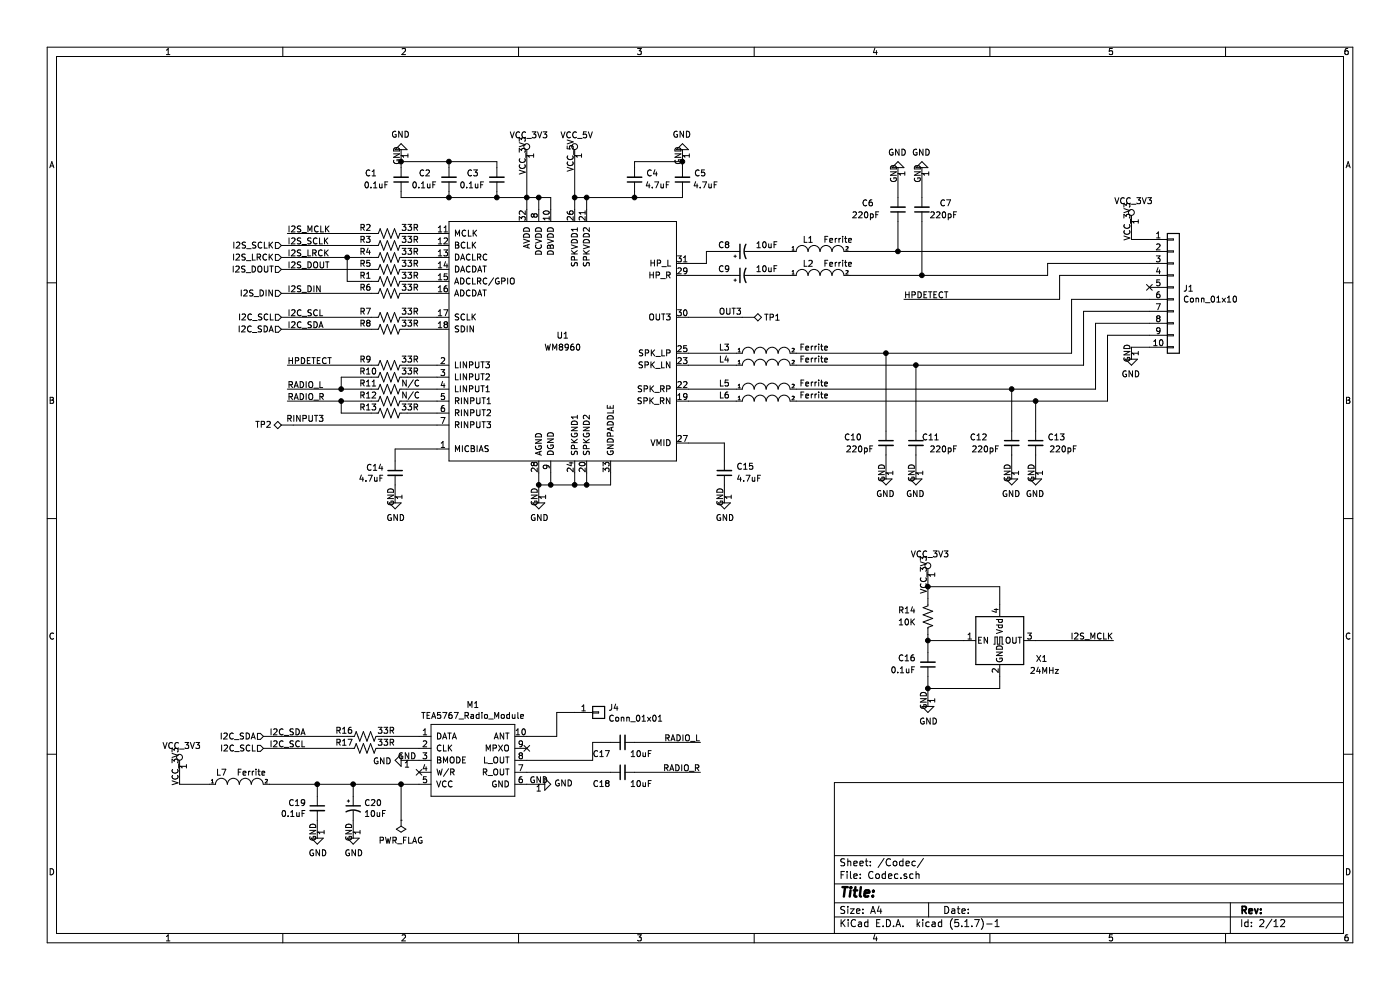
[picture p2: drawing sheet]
EESchema Schematic File Version 4
EELAYER 30 0
EELAYER END
$Descr A4 11693 8268
encoding utf-8
Sheet 2 12
Title ""
Date ""
Rev ""
Comp ""
Comment1 ""
Comment2 ""
Comment3 ""
Comment4 ""
$EndDescr
$Comp
L FlightComputer_Library:WM8960 U?
U 1 1
P 4700 2800
AR Path="/5F335E9D" Ref="U?"  Part="1" 
AR Path="/5F2A50A6/5F335E9D" Ref="U1"  Part="1" 
F 0 "U1" H 4700 2800 50  0000 C CNN
F 1 "WM8960" H 4700 2700 50  0000 C CNN
F 2 "Package_DFN_QFN:QFN-32-1EP_5x5mm_P0.5mm_EP3.3x3.3mm_ThermalVias" H 4700 2450 50  0001 C CNN
F 3 "" H 4700 2450 50  0001 C CNN
	1    4700 2800
	1    0    0    -1  
$EndComp
$Comp
L Oscillator:ASE-xxxMHz X1
U 1 1
P 8350 5350
F 0 "X1" H 8650 5200 50  0000 L CNN
F 1 "24MHz" H 8600 5100 50  0000 L CNN
F 2 "Oscillator:Oscillator_SMD_Abracon_ASE-4Pin_3.2x2.5mm" H 9050 5000 50  0001 C CNN
F 3 "http://www.abracon.com/Oscillators/ASV.pdf" H 8250 5350 50  0001 C CNN
	1    8350 5350
	1    0    0    -1  
$EndComp
Wire Wire Line
	4400 1650 4500 1650
Wire Wire Line
	4500 1650 4500 1750
Connection ~ 4400 1650
Wire Wire Line
	4400 1650 4400 1750
Wire Wire Line
	4500 1650 4600 1650
Wire Wire Line
	4600 1650 4600 1750
Connection ~ 4500 1650
Wire Wire Line
	4800 1650 4900 1650
Wire Wire Line
	4900 1650 4900 1750
Connection ~ 4800 1650
Wire Wire Line
	4800 1650 4800 1750
$Comp
L power:GND #PWR013
U 1 1
P 4500 4150
F 0 "#PWR013" H 4500 3900 50  0001 C CNN
F 1 "GND" H 4505 3977 50  0000 C CNN
F 2 "" H 4500 4150 50  0001 C CNN
F 3 "" H 4500 4150 50  0001 C CNN
	1    4500 4150
	1    0    0    -1  
$EndComp
Wire Wire Line
	4500 3950 4500 4050
Wire Wire Line
	4500 4050 4600 4050
Wire Wire Line
	4600 4050 4600 3950
Connection ~ 4500 4050
Wire Wire Line
	4500 4050 4500 4150
Wire Wire Line
	4600 4050 4800 4050
Wire Wire Line
	4800 4050 4800 3950
Connection ~ 4600 4050
Wire Wire Line
	4800 4050 4900 4050
Wire Wire Line
	4900 4050 4900 3950
Connection ~ 4800 4050
Wire Wire Line
	4900 4050 5100 4050
Wire Wire Line
	5100 4050 5100 3950
Connection ~ 4900 4050
$Comp
L Device:C_Small C?
U 1 1
P 6050 3950
AR Path="/5F2A50C6/5F352A03" Ref="C?"  Part="1" 
AR Path="/5F2A50A6/5F352A03" Ref="C15"  Part="1" 
F 0 "C15" H 6150 3900 50  0000 L CNN
F 1 "4.7uF" H 6150 4000 50  0000 L CNN
F 2 "FlightComputer_Library:C_0402_1005Metric_Pad0.74x0.62mm_HandSolder" H 6050 3950 50  0001 C CNN
F 3 "~" H 6050 3950 50  0001 C CNN
	1    6050 3950
	1    0    0    1   
$EndComp
Wire Wire Line
	5750 3700 6050 3700
Wire Wire Line
	6050 3700 6050 3850
$Comp
L Device:C_Small C?
U 1 1
P 5300 1500
AR Path="/5F2A50C6/5F353F8C" Ref="C?"  Part="1" 
AR Path="/5F2A50A6/5F353F8C" Ref="C4"  Part="1" 
F 0 "C4" H 5100 1450 50  0000 L CNN
F 1 "4.7uF" H 5000 1550 50  0000 L CNN
F 2 "FlightComputer_Library:C_0402_1005Metric_Pad0.74x0.62mm_HandSolder" H 5300 1500 50  0001 C CNN
F 3 "~" H 5300 1500 50  0001 C CNN
	1    5300 1500
	-1   0    0    1   
$EndComp
$Comp
L Device:CP1_Small C?
U 1 1
P 6200 2300
AR Path="/5F2A50C6/5F353F93" Ref="C?"  Part="1" 
AR Path="/5F2A50A6/5F353F93" Ref="C9"  Part="1" 
F 0 "C9" V 6250 2400 50  0000 L CNN
F 1 "10uF" V 6250 2000 50  0000 L CNN
F 2 "Capacitor_Tantalum_SMD:CP_EIA-1608-08_AVX-J_Pad1.25x1.05mm_HandSolder" H 6200 2300 50  0001 C CNN
F 3 "~" H 6200 2300 50  0001 C CNN
	1    6200 2300
	0    -1   -1   0   
$EndComp
Wire Wire Line
	4900 1650 5300 1650
Wire Wire Line
	5300 1650 5300 1600
Connection ~ 4900 1650
Wire Wire Line
	5300 1650 5700 1650
Wire Wire Line
	5700 1650 5700 1600
Connection ~ 5300 1650
$Comp
L Device:C_Small C?
U 1 1
P 4150 1500
AR Path="/5F2A50C6/5F3555B5" Ref="C?"  Part="1" 
AR Path="/5F2A50A6/5F3555B5" Ref="C3"  Part="1" 
F 0 "C3" H 4300 1450 50  0000 L CNN
F 1 "0.1uF" H 4250 1550 50  0000 L CNN
F 2 "FlightComputer_Library:C_0402_1005Metric_Pad0.74x0.62mm_HandSolder" H 4150 1500 50  0001 C CNN
F 3 "~" H 4150 1500 50  0001 C CNN
	1    4150 1500
	-1   0    0    1   
$EndComp
$Comp
L Device:C_Small C?
U 1 1
P 3750 1500
AR Path="/5F2A50C6/5F3555E7" Ref="C?"  Part="1" 
AR Path="/5F2A50A6/5F3555E7" Ref="C2"  Part="1" 
F 0 "C2" H 3900 1450 50  0000 L CNN
F 1 "0.1uF" H 3850 1550 50  0000 L CNN
F 2 "FlightComputer_Library:C_0402_1005Metric_Pad0.74x0.62mm_HandSolder" H 3750 1500 50  0001 C CNN
F 3 "~" H 3750 1500 50  0001 C CNN
	1    3750 1500
	-1   0    0    1   
$EndComp
$Comp
L Device:C_Small C?
U 1 1
P 3350 1500
AR Path="/5F2A50C6/5F35561B" Ref="C?"  Part="1" 
AR Path="/5F2A50A6/5F35561B" Ref="C1"  Part="1" 
F 0 "C1" H 3550 1450 50  0000 L CNN
F 1 "0.1uF" H 3450 1550 50  0000 L CNN
F 2 "FlightComputer_Library:C_0402_1005Metric_Pad0.74x0.62mm_HandSolder" H 3350 1500 50  0001 C CNN
F 3 "~" H 3350 1500 50  0001 C CNN
	1    3350 1500
	-1   0    0    1   
$EndComp
Wire Wire Line
	4400 1650 4150 1650
Wire Wire Line
	3350 1650 3350 1600
Wire Wire Line
	3750 1600 3750 1650
Connection ~ 3750 1650
Wire Wire Line
	3750 1650 3350 1650
Wire Wire Line
	4150 1600 4150 1650
Connection ~ 4150 1650
Wire Wire Line
	4150 1650 3750 1650
$Comp
L power:GND #PWR01
U 1 1
P 3350 1300
F 0 "#PWR01" H 3350 1050 50  0001 C CNN
F 1 "GND" H 3355 1127 50  0000 C CNN
F 2 "" H 3350 1300 50  0001 C CNN
F 3 "" H 3350 1300 50  0001 C CNN
	1    3350 1300
	-1   0    0    1   
$EndComp
Wire Wire Line
	3350 1300 3350 1350
Wire Wire Line
	3350 1350 3750 1350
Wire Wire Line
	3750 1350 3750 1400
Connection ~ 3350 1350
Wire Wire Line
	3350 1350 3350 1400
Wire Wire Line
	3750 1350 4150 1350
Wire Wire Line
	4150 1350 4150 1400
Connection ~ 3750 1350
$Comp
L power:GND #PWR04
U 1 1
P 5700 1300
F 0 "#PWR04" H 5700 1050 50  0001 C CNN
F 1 "GND" H 5705 1127 50  0000 C CNN
F 2 "" H 5700 1300 50  0001 C CNN
F 3 "" H 5700 1300 50  0001 C CNN
	1    5700 1300
	-1   0    0    1   
$EndComp
Wire Wire Line
	5700 1300 5700 1350
Wire Wire Line
	5700 1350 5300 1350
Wire Wire Line
	5300 1350 5300 1400
Connection ~ 5700 1350
Wire Wire Line
	5700 1350 5700 1400
$Comp
L Device:C_Small C?
U 1 1
P 3300 3950
AR Path="/5F2A50C6/5F35A8DD" Ref="C?"  Part="1" 
AR Path="/5F2A50A6/5F35A8DD" Ref="C14"  Part="1" 
F 0 "C14" H 3392 3996 50  0000 L CNN
F 1 "4.7uF" H 3392 3905 50  0000 L CNN
F 2 "FlightComputer_Library:C_0402_1005Metric_Pad0.74x0.62mm_HandSolder" H 3300 3950 50  0001 C CNN
F 3 "~" H 3300 3950 50  0001 C CNN
	1    3300 3950
	-1   0    0    -1  
$EndComp
Wire Wire Line
	3650 3750 3300 3750
Wire Wire Line
	3300 3750 3300 3850
$Comp
L power:GND #PWR012
U 1 1
P 3300 4150
F 0 "#PWR012" H 3300 3900 50  0001 C CNN
F 1 "GND" H 3305 3977 50  0000 C CNN
F 2 "" H 3300 4150 50  0001 C CNN
F 3 "" H 3300 4150 50  0001 C CNN
	1    3300 4150
	1    0    0    -1  
$EndComp
$Comp
L Device:CP1_Small C?
U 1 1
P 6200 2100
AR Path="/5F2A50C6/5F3620D6" Ref="C?"  Part="1" 
AR Path="/5F2A50A6/5F3620D6" Ref="C8"  Part="1" 
F 0 "C8" V 6250 2200 50  0000 L CNN
F 1 "10uF" V 6250 1800 50  0000 L CNN
F 2 "Capacitor_Tantalum_SMD:CP_EIA-1608-08_AVX-J_Pad1.25x1.05mm_HandSolder" H 6200 2100 50  0001 C CNN
F 3 "~" H 6200 2100 50  0001 C CNN
	1    6200 2100
	0    -1   -1   0   
$EndComp
$Comp
L pspice:INDUCTOR L?
U 1 1
P 6850 2100
AR Path="/5F2A50C6/5F362C51" Ref="L?"  Part="1" 
AR Path="/5F2A50A6/5F362C51" Ref="L1"  Part="1" 
F 0 "L1" H 6750 2200 50  0000 C CNN
F 1 "Ferrite" H 7000 2200 50  0000 C CNN
F 2 "FlightComputer_Library:L_0402_1005Metric_Pad0.77x0.64mm_HandSolder" H 6850 2100 50  0001 C CNN
F 3 "~" H 6850 2100 50  0001 C CNN
	1    6850 2100
	1    0    0    -1  
$EndComp
$Comp
L pspice:INDUCTOR L?
U 1 1
P 6850 2300
AR Path="/5F2A50C6/5F36394B" Ref="L?"  Part="1" 
AR Path="/5F2A50A6/5F36394B" Ref="L2"  Part="1" 
F 0 "L2" H 6750 2400 50  0000 C CNN
F 1 "Ferrite" H 7000 2400 50  0000 C CNN
F 2 "FlightComputer_Library:L_0402_1005Metric_Pad0.77x0.64mm_HandSolder" H 6850 2300 50  0001 C CNN
F 3 "~" H 6850 2300 50  0001 C CNN
	1    6850 2300
	1    0    0    -1  
$EndComp
Wire Wire Line
	5750 2300 6100 2300
Wire Wire Line
	5750 2200 5900 2200
Wire Wire Line
	5900 2200 5900 2100
Wire Wire Line
	5900 2100 6100 2100
$Comp
L Device:C_Small C?
U 1 1
P 7500 1750
AR Path="/5F2A50C6/5F36C299" Ref="C?"  Part="1" 
AR Path="/5F2A50A6/5F36C299" Ref="C6"  Part="1" 
F 0 "C6" H 7700 1700 50  0000 L CNN
F 1 "220pF" H 7650 1800 50  0000 L CNN
F 2 "FlightComputer_Library:C_0402_1005Metric_Pad0.74x0.62mm_HandSolder" H 7500 1750 50  0001 C CNN
F 3 "~" H 7500 1750 50  0001 C CNN
	1    7500 1750
	-1   0    0    1   
$EndComp
$Comp
L Device:C_Small C?
U 1 1
P 7700 1750
AR Path="/5F2A50C6/5F36C2F7" Ref="C?"  Part="1" 
AR Path="/5F2A50A6/5F36C2F7" Ref="C7"  Part="1" 
F 0 "C7" H 7450 1700 50  0000 L CNN
F 1 "220pF" H 7400 1800 50  0000 L CNN
F 2 "FlightComputer_Library:C_0402_1005Metric_Pad0.74x0.62mm_HandSolder" H 7700 1750 50  0001 C CNN
F 3 "~" H 7700 1750 50  0001 C CNN
	1    7700 1750
	-1   0    0    1   
$EndComp
$Comp
L power:GND #PWR05
U 1 1
P 7500 1450
F 0 "#PWR05" H 7500 1200 50  0001 C CNN
F 1 "GND" H 7505 1277 50  0000 C CNN
F 2 "" H 7500 1450 50  0001 C CNN
F 3 "" H 7500 1450 50  0001 C CNN
	1    7500 1450
	-1   0    0    1   
$EndComp
$Comp
L power:GND #PWR06
U 1 1
P 7700 1450
F 0 "#PWR06" H 7700 1200 50  0001 C CNN
F 1 "GND" H 7705 1277 50  0000 C CNN
F 2 "" H 7700 1450 50  0001 C CNN
F 3 "" H 7700 1450 50  0001 C CNN
	1    7700 1450
	-1   0    0    1   
$EndComp
Wire Wire Line
	7500 1450 7500 1650
Wire Wire Line
	7700 1450 7700 1650
Text Label 7550 2500 0    50   ~ 0
HPDETECT
$Comp
L Device:R_US R?
U 1 1
P 3250 1950
AR Path="/5F2A50C6/5F374D26" Ref="R?"  Part="1" 
AR Path="/5F2A50A6/5F374D26" Ref="R2"  Part="1" 
F 0 "R2" V 3200 1700 50  0000 L CNN
F 1 "33R" V 3200 2050 50  0000 L CNN
F 2 "FlightComputer_Library:R_0402_1005Metric_Pad0.72x0.64mm_HandSolder" V 3290 1940 50  0001 C CNN
F 3 "~" H 3250 1950 50  0001 C CNN
	1    3250 1950
	0    1    1    0   
$EndComp
$Comp
L Device:R_US R?
U 1 1
P 3250 2050
AR Path="/5F2A50C6/5F374F21" Ref="R?"  Part="1" 
AR Path="/5F2A50A6/5F374F21" Ref="R3"  Part="1" 
F 0 "R3" V 3200 1800 50  0000 L CNN
F 1 "33R" V 3200 2150 50  0000 L CNN
F 2 "FlightComputer_Library:R_0402_1005Metric_Pad0.72x0.64mm_HandSolder" V 3290 2040 50  0001 C CNN
F 3 "~" H 3250 2050 50  0001 C CNN
	1    3250 2050
	0    1    1    0   
$EndComp
$Comp
L Device:R_US R?
U 1 1
P 3250 2150
AR Path="/5F2A50C6/5F374F63" Ref="R?"  Part="1" 
AR Path="/5F2A50A6/5F374F63" Ref="R4"  Part="1" 
F 0 "R4" V 3200 1900 50  0000 L CNN
F 1 "33R" V 3200 2250 50  0000 L CNN
F 2 "FlightComputer_Library:R_0402_1005Metric_Pad0.72x0.64mm_HandSolder" V 3290 2140 50  0001 C CNN
F 3 "~" H 3250 2150 50  0001 C CNN
	1    3250 2150
	0    1    1    0   
$EndComp
$Comp
L Device:R_US R?
U 1 1
P 3250 2250
AR Path="/5F2A50C6/5F374FA3" Ref="R?"  Part="1" 
AR Path="/5F2A50A6/5F374FA3" Ref="R5"  Part="1" 
F 0 "R5" V 3200 2000 50  0000 L CNN
F 1 "33R" V 3200 2350 50  0000 L CNN
F 2 "FlightComputer_Library:R_0402_1005Metric_Pad0.72x0.64mm_HandSolder" V 3290 2240 50  0001 C CNN
F 3 "~" H 3250 2250 50  0001 C CNN
	1    3250 2250
	0    1    1    0   
$EndComp
$Comp
L Device:R_US R?
U 1 1
P 3250 2450
AR Path="/5F2A50C6/5F37502B" Ref="R?"  Part="1" 
AR Path="/5F2A50A6/5F37502B" Ref="R6"  Part="1" 
F 0 "R6" V 3200 2200 50  0000 L CNN
F 1 "33R" V 3200 2550 50  0000 L CNN
F 2 "FlightComputer_Library:R_0402_1005Metric_Pad0.72x0.64mm_HandSolder" V 3290 2440 50  0001 C CNN
F 3 "~" H 3250 2450 50  0001 C CNN
	1    3250 2450
	0    1    1    0   
$EndComp
Wire Wire Line
	3650 2450 3400 2450
Wire Wire Line
	3400 2250 3650 2250
Wire Wire Line
	3650 2050 3400 2050
Wire Wire Line
	3650 1950 3400 1950
$Comp
L Device:R_US R?
U 1 1
P 3250 2650
AR Path="/5F2A50C6/5F38B1D7" Ref="R?"  Part="1" 
AR Path="/5F2A50A6/5F38B1D7" Ref="R7"  Part="1" 
F 0 "R7" V 3200 2400 50  0000 L CNN
F 1 "33R" V 3200 2750 50  0000 L CNN
F 2 "FlightComputer_Library:R_0402_1005Metric_Pad0.72x0.64mm_HandSolder" V 3290 2640 50  0001 C CNN
F 3 "~" H 3250 2650 50  0001 C CNN
	1    3250 2650
	0    1    1    0   
$EndComp
$Comp
L Device:R_US R?
U 1 1
P 3250 2750
AR Path="/5F2A50C6/5F38B21F" Ref="R?"  Part="1" 
AR Path="/5F2A50A6/5F38B21F" Ref="R8"  Part="1" 
F 0 "R8" V 3200 2500 50  0000 L CNN
F 1 "33R" V 3200 2850 50  0000 L CNN
F 2 "FlightComputer_Library:R_0402_1005Metric_Pad0.72x0.64mm_HandSolder" V 3290 2740 50  0001 C CNN
F 3 "~" H 3250 2750 50  0001 C CNN
	1    3250 2750
	0    1    1    0   
$EndComp
Wire Wire Line
	3400 2650 3650 2650
Wire Wire Line
	3400 2750 3650 2750
Wire Wire Line
	7750 5350 8050 5350
$Comp
L power:GND #PWR016
U 1 1
P 7750 5850
F 0 "#PWR016" H 7750 5600 50  0001 C CNN
F 1 "GND" H 7755 5677 50  0000 C CNN
F 2 "" H 7750 5850 50  0001 C CNN
F 3 "" H 7750 5850 50  0001 C CNN
	1    7750 5850
	1    0    0    -1  
$EndComp
Text Label 9300 5350 2    50   ~ 0
I2S_MCLK
Wire Wire Line
	8350 5650 8350 5750
Wire Wire Line
	7750 5650 7750 5750
$Comp
L Device:R_US R?
U 1 1
P 3250 3050
AR Path="/5F2A50C6/5F3C8E96" Ref="R?"  Part="1" 
AR Path="/5F2A50A6/5F3C8E96" Ref="R9"  Part="1" 
F 0 "R9" V 3200 2800 50  0000 L CNN
F 1 "33R" V 3200 3150 50  0000 L CNN
F 2 "FlightComputer_Library:R_0402_1005Metric_Pad0.72x0.64mm_HandSolder" V 3290 3040 50  0001 C CNN
F 3 "~" H 3250 3050 50  0001 C CNN
	1    3250 3050
	0    1    1    0   
$EndComp
$Comp
L Device:R_US R?
U 1 1
P 3250 3250
AR Path="/5F2A50C6/5F3C8F0A" Ref="R?"  Part="1" 
AR Path="/5F2A50A6/5F3C8F0A" Ref="R11"  Part="1" 
F 0 "R11" V 3200 3000 50  0000 L CNN
F 1 "N/C" V 3200 3350 50  0000 L CNN
F 2 "FlightComputer_Library:R_0402_1005Metric_Pad0.72x0.64mm_HandSolder" V 3290 3240 50  0001 C CNN
F 3 "~" H 3250 3250 50  0001 C CNN
	1    3250 3250
	0    1    1    0   
$EndComp
$Comp
L Device:R_US R?
U 1 1
P 3250 3350
AR Path="/5F2A50C6/5F3C8F5C" Ref="R?"  Part="1" 
AR Path="/5F2A50A6/5F3C8F5C" Ref="R12"  Part="1" 
F 0 "R12" V 3200 3100 50  0000 L CNN
F 1 "N/C" V 3200 3450 50  0000 L CNN
F 2 "FlightComputer_Library:R_0402_1005Metric_Pad0.72x0.64mm_HandSolder" V 3290 3340 50  0001 C CNN
F 3 "~" H 3250 3350 50  0001 C CNN
	1    3250 3350
	0    1    1    0   
$EndComp
Wire Wire Line
	3400 3050 3650 3050
Wire Wire Line
	3400 3250 3650 3250
Wire Wire Line
	3650 3350 3400 3350
$Comp
L FlightComputer_Library:TEA5767_Radio_Module M1
U 1 1
P 3950 6350
F 0 "M1" H 3950 6815 50  0000 C CNN
F 1 "TEA5767_Radio_Module" H 3950 6724 50  0000 C CNN
F 2 "FlightComputer_Library:TEA5756-TJ-102BC" H 3950 5900 50  0001 C CNN
F 3 "" H 3950 5900 50  0001 C CNN
	1    3950 6350
	1    0    0    -1  
$EndComp
$Comp
L Device:R_US R?
U 1 1
P 3050 6150
AR Path="/5F2A50C6/5F410428" Ref="R?"  Part="1" 
AR Path="/5F2A50A6/5F410428" Ref="R16"  Part="1" 
F 0 "R16" V 3000 5900 50  0000 L CNN
F 1 "33R" V 3000 6250 50  0000 L CNN
F 2 "FlightComputer_Library:R_0402_1005Metric_Pad0.72x0.64mm_HandSolder" V 3090 6140 50  0001 C CNN
F 3 "~" H 3050 6150 50  0001 C CNN
	1    3050 6150
	0    1    1    0   
$EndComp
$Comp
L Device:R_US R?
U 1 1
P 3050 6250
AR Path="/5F2A50C6/5F4108D0" Ref="R?"  Part="1" 
AR Path="/5F2A50A6/5F4108D0" Ref="R17"  Part="1" 
F 0 "R17" V 3000 6000 50  0000 L CNN
F 1 "33R" V 3000 6350 50  0000 L CNN
F 2 "FlightComputer_Library:R_0402_1005Metric_Pad0.72x0.64mm_HandSolder" V 3090 6240 50  0001 C CNN
F 3 "~" H 3050 6250 50  0001 C CNN
	1    3050 6250
	0    1    1    0   
$EndComp
$Comp
L power:GND #PWR018
U 1 1
P 3400 6350
F 0 "#PWR018" H 3400 6100 50  0001 C CNN
F 1 "GND" V 3405 6222 50  0000 R CNN
F 2 "" H 3400 6350 50  0001 C CNN
F 3 "" H 3400 6350 50  0001 C CNN
	1    3400 6350
	0    1    1    0   
$EndComp
Wire Wire Line
	3400 6350 3500 6350
$Comp
L pspice:INDUCTOR L?
U 1 1
P 2000 6550
AR Path="/5F2A50C6/5F417E20" Ref="L?"  Part="1" 
AR Path="/5F2A50A6/5F417E20" Ref="L7"  Part="1" 
F 0 "L7" H 1850 6650 50  0000 C CNN
F 1 "Ferrite" H 2100 6650 50  0000 C CNN
F 2 "FlightComputer_Library:L_0402_1005Metric_Pad0.77x0.64mm_HandSolder" H 2000 6550 50  0001 C CNN
F 3 "~" H 2000 6550 50  0001 C CNN
	1    2000 6550
	1    0    0    -1  
$EndComp
$Comp
L Device:C_Small C?
U 1 1
P 2650 6750
AR Path="/5F2A50C6/5F41EDB4" Ref="C?"  Part="1" 
AR Path="/5F2A50A6/5F41EDB4" Ref="C19"  Part="1" 
F 0 "C19" H 2742 6796 50  0000 L CNN
F 1 "0.1uF" H 2742 6705 50  0000 L CNN
F 2 "FlightComputer_Library:C_0402_1005Metric_Pad0.74x0.62mm_HandSolder" H 2650 6750 50  0001 C CNN
F 3 "~" H 2650 6750 50  0001 C CNN
	1    2650 6750
	-1   0    0    -1  
$EndComp
$Comp
L Device:CP1_Small C?
U 1 1
P 2950 6750
AR Path="/5F2A50C6/5F42068D" Ref="C?"  Part="1" 
AR Path="/5F2A50A6/5F42068D" Ref="C20"  Part="1" 
F 0 "C20" H 3041 6796 50  0000 L CNN
F 1 "10uF" H 3041 6705 50  0000 L CNN
F 2 "Capacitor_SMD:C_0603_1608Metric_Pad1.05x0.95mm_HandSolder" H 2950 6750 50  0001 C CNN
F 3 "~" H 2950 6750 50  0001 C CNN
	1    2950 6750
	1    0    0    -1  
$EndComp
Wire Wire Line
	2650 6550 2950 6550
Wire Wire Line
	2650 6550 2650 6650
Connection ~ 2950 6550
Wire Wire Line
	2950 6550 3350 6550
Wire Wire Line
	2950 6550 2950 6650
Wire Wire Line
	3200 6150 3500 6150
Wire Wire Line
	3500 6250 3200 6250
Text HLabel 2200 6150 0    50   Input ~ 0
I2C_SDA
Text HLabel 2200 6250 0    50   Input ~ 0
I2C_SCL
Connection ~ 2650 6550
Wire Wire Line
	2900 6250 2200 6250
Wire Wire Line
	2200 6150 2900 6150
$Comp
L power:GND #PWR020
U 1 1
P 4500 6550
F 0 "#PWR020" H 4500 6300 50  0001 C CNN
F 1 "GND" V 4505 6422 50  0000 R CNN
F 2 "" H 4500 6550 50  0001 C CNN
F 3 "" H 4500 6550 50  0001 C CNN
	1    4500 6550
	0    -1   -1   0   
$EndComp
Wire Wire Line
	4400 6550 4500 6550
$Comp
L power:GND #PWR021
U 1 1
P 2650 6950
F 0 "#PWR021" H 2650 6700 50  0001 C CNN
F 1 "GND" H 2655 6777 50  0000 C CNN
F 2 "" H 2650 6950 50  0001 C CNN
F 3 "" H 2650 6950 50  0001 C CNN
	1    2650 6950
	1    0    0    -1  
$EndComp
$Comp
L power:GND #PWR022
U 1 1
P 2950 6950
F 0 "#PWR022" H 2950 6700 50  0001 C CNN
F 1 "GND" H 2955 6777 50  0000 C CNN
F 2 "" H 2950 6950 50  0001 C CNN
F 3 "" H 2950 6950 50  0001 C CNN
	1    2950 6950
	1    0    0    -1  
$EndComp
Wire Wire Line
	2950 6850 2950 6950
Wire Wire Line
	2650 6850 2650 6950
$Comp
L Device:C_Small C?
U 1 1
P 5200 6450
AR Path="/5F2A50C6/5F468C3D" Ref="C?"  Part="1" 
AR Path="/5F2A50A6/5F468C3D" Ref="C18"  Part="1" 
F 0 "C18" V 5100 6550 50  0000 L CNN
F 1 "10uF" V 5100 6200 50  0000 L CNN
F 2 "Capacitor_SMD:C_0603_1608Metric_Pad1.05x0.95mm_HandSolder" H 5200 6450 50  0001 C CNN
F 3 "~" H 5200 6450 50  0001 C CNN
	1    5200 6450
	0    -1   -1   0   
$EndComp
$Comp
L Device:C_Small C?
U 1 1
P 5200 6200
AR Path="/5F2A50C6/5F468F46" Ref="C?"  Part="1" 
AR Path="/5F2A50A6/5F468F46" Ref="C17"  Part="1" 
F 0 "C17" V 5100 6300 50  0000 L CNN
F 1 "10uF" V 5100 5950 50  0000 L CNN
F 2 "Capacitor_SMD:C_0603_1608Metric_Pad1.05x0.95mm_HandSolder" H 5200 6200 50  0001 C CNN
F 3 "~" H 5200 6200 50  0001 C CNN
	1    5200 6200
	0    -1   -1   0   
$EndComp
Wire Wire Line
	4400 6450 5100 6450
Wire Wire Line
	4400 6350 4950 6350
Wire Wire Line
	4950 6350 4950 6200
Wire Wire Line
	4950 6200 5100 6200
Wire Wire Line
	5300 6200 5850 6200
Wire Wire Line
	5300 6450 5850 6450
Text Label 5850 6200 2    50   ~ 0
RADIO_L
Text Label 5850 6450 2    50   ~ 0
RADIO_R
NoConn ~ 3500 6450
$Comp
L Connector_Generic:Conn_01x01 J4
U 1 1
P 5000 5950
F 0 "J4" H 5080 5992 50  0000 L CNN
F 1 "Conn_01x01" H 5080 5901 50  0000 L CNN
F 2 "Connector_Pin:Pin_D1.2mm_L10.2mm_W2.9mm_FlatFork" H 5000 5950 50  0001 C CNN
F 3 "~" H 5000 5950 50  0001 C CNN
	1    5000 5950
	1    0    0    -1  
$EndComp
Wire Wire Line
	4400 6150 4650 6150
Wire Wire Line
	4650 6150 4650 5950
Wire Wire Line
	4650 5950 4800 5950
$Comp
L FlightComputer_Library:VCC_3V3 #PWR019
U 1 1
P 1500 6400
F 0 "#PWR019" H 1500 6250 50  0001 C CNN
F 1 "VCC_3V3" H 1517 6573 50  0000 C CNN
F 2 "" H 1500 6400 50  0001 C CNN
F 3 "" H 1500 6400 50  0001 C CNN
	1    1500 6400
	1    0    0    -1  
$EndComp
Wire Wire Line
	1750 6550 1500 6550
Wire Wire Line
	1500 6550 1500 6400
$Comp
L FlightComputer_Library:VCC_3V3 #PWR015
U 1 1
P 7750 4800
F 0 "#PWR015" H 7750 4650 50  0001 C CNN
F 1 "VCC_3V3" H 7767 4973 50  0000 C CNN
F 2 "" H 7750 4800 50  0001 C CNN
F 3 "" H 7750 4800 50  0001 C CNN
	1    7750 4800
	1    0    0    -1  
$EndComp
$Comp
L FlightComputer_Library:VCC_3V3 #PWR07
U 1 1
P 9450 1850
F 0 "#PWR07" H 9450 1700 50  0001 C CNN
F 1 "VCC_3V3" H 9467 2023 50  0000 C CNN
F 2 "" H 9450 1850 50  0001 C CNN
F 3 "" H 9450 1850 50  0001 C CNN
	1    9450 1850
	1    0    0    -1  
$EndComp
$Comp
L FlightComputer_Library:VCC_5V #PWR03
U 1 1
P 4800 1300
F 0 "#PWR03" H 4800 1150 50  0001 C CNN
F 1 "VCC_5V" H 4817 1473 50  0000 C CNN
F 2 "" H 4800 1300 50  0001 C CNN
F 3 "" H 4800 1300 50  0001 C CNN
	1    4800 1300
	1    0    0    -1  
$EndComp
$Comp
L FlightComputer_Library:VCC_3V3 #PWR02
U 1 1
P 4400 1300
F 0 "#PWR02" H 4400 1150 50  0001 C CNN
F 1 "VCC_3V3" H 4417 1473 50  0000 C CNN
F 2 "" H 4400 1300 50  0001 C CNN
F 3 "" H 4400 1300 50  0001 C CNN
	1    4400 1300
	1    0    0    -1  
$EndComp
Wire Wire Line
	4400 1300 4400 1650
Wire Wire Line
	4800 1300 4800 1650
Wire Wire Line
	7100 2100 7500 2100
Wire Wire Line
	7100 2300 7700 2300
$Comp
L Device:R_US R?
U 1 1
P 7750 5150
AR Path="/5F2A50C6/601233A0" Ref="R?"  Part="1" 
AR Path="/5F2A508D/601233A0" Ref="R?"  Part="1" 
AR Path="/5F741CFB/601233A0" Ref="R?"  Part="1" 
AR Path="/5F2A50A6/601233A0" Ref="R14"  Part="1" 
F 0 "R14" H 7500 5100 50  0000 L CNN
F 1 "10K" H 7500 5200 50  0000 L CNN
F 2 "FlightComputer_Library:R_0402_1005Metric_Pad0.72x0.64mm_HandSolder" V 7790 5140 50  0001 C CNN
F 3 "~" H 7750 5150 50  0001 C CNN
	1    7750 5150
	1    0    0    1   
$EndComp
Wire Wire Line
	7750 4800 7750 4900
Wire Wire Line
	7750 5300 7750 5350
Connection ~ 7750 5350
Wire Wire Line
	7750 5000 7750 4900
Wire Wire Line
	7750 4900 8350 4900
Wire Wire Line
	8350 4900 8350 5050
Wire Wire Line
	7750 5450 7750 5350
$Comp
L Device:C_Small C?
U 1 1
P 7750 5550
AR Path="/5F2A50C6/5F3BE829" Ref="C?"  Part="1" 
AR Path="/5F2A50A6/5F3BE829" Ref="C16"  Part="1" 
F 0 "C16" H 7850 5500 50  0000 L CNN
F 1 "0.1uF" H 7850 5600 50  0000 L CNN
F 2 "FlightComputer_Library:C_0402_1005Metric_Pad0.74x0.62mm_HandSolder" H 7750 5550 50  0001 C CNN
F 3 "~" H 7750 5550 50  0001 C CNN
	1    7750 5550
	-1   0    0    1   
$EndComp
Connection ~ 3350 6550
Wire Wire Line
	3350 6550 3500 6550
$Comp
L pspice:INDUCTOR L?
U 1 1
P 6400 2950
AR Path="/5F2A50C6/5F8190C8" Ref="L?"  Part="1" 
AR Path="/5F2A50A6/5F8190C8" Ref="L3"  Part="1" 
F 0 "L3" H 6050 3000 50  0000 C CNN
F 1 "Ferrite" H 6800 3000 50  0000 C CNN
F 2 "FlightComputer_Library:L_0402_1005Metric_Pad0.77x0.64mm_HandSolder" H 6400 2950 50  0001 C CNN
F 3 "~" H 6400 2950 50  0001 C CNN
	1    6400 2950
	1    0    0    -1  
$EndComp
$Comp
L pspice:INDUCTOR L?
U 1 1
P 6400 3050
AR Path="/5F2A50C6/5F81955C" Ref="L?"  Part="1" 
AR Path="/5F2A50A6/5F81955C" Ref="L4"  Part="1" 
F 0 "L4" H 6050 3100 50  0000 C CNN
F 1 "Ferrite" H 6800 3100 50  0000 C CNN
F 2 "FlightComputer_Library:L_0402_1005Metric_Pad0.77x0.64mm_HandSolder" H 6400 3050 50  0001 C CNN
F 3 "~" H 6400 3050 50  0001 C CNN
	1    6400 3050
	1    0    0    -1  
$EndComp
$Comp
L pspice:INDUCTOR L?
U 1 1
P 6400 3250
AR Path="/5F2A50C6/5F81971C" Ref="L?"  Part="1" 
AR Path="/5F2A50A6/5F81971C" Ref="L5"  Part="1" 
F 0 "L5" H 6050 3300 50  0000 C CNN
F 1 "Ferrite" H 6800 3300 50  0000 C CNN
F 2 "FlightComputer_Library:L_0402_1005Metric_Pad0.77x0.64mm_HandSolder" H 6400 3250 50  0001 C CNN
F 3 "~" H 6400 3250 50  0001 C CNN
	1    6400 3250
	1    0    0    -1  
$EndComp
$Comp
L pspice:INDUCTOR L?
U 1 1
P 6400 3350
AR Path="/5F2A50C6/5F81987A" Ref="L?"  Part="1" 
AR Path="/5F2A50A6/5F81987A" Ref="L6"  Part="1" 
F 0 "L6" H 6050 3400 50  0000 C CNN
F 1 "Ferrite" H 6800 3400 50  0000 C CNN
F 2 "FlightComputer_Library:L_0402_1005Metric_Pad0.77x0.64mm_HandSolder" H 6400 3350 50  0001 C CNN
F 3 "~" H 6400 3350 50  0001 C CNN
	1    6400 3350
	1    0    0    -1  
$EndComp
$Comp
L Device:C_Small C?
U 1 1
P 7400 3700
AR Path="/5F2A50C6/5F81B2C7" Ref="C?"  Part="1" 
AR Path="/5F2A50A6/5F81B2C7" Ref="C10"  Part="1" 
F 0 "C10" H 7600 3750 50  0000 L CNN
F 1 "220pF" H 7500 3650 50  0000 L CNN
F 2 "FlightComputer_Library:C_0402_1005Metric_Pad0.74x0.62mm_HandSolder" H 7400 3700 50  0001 C CNN
F 3 "~" H 7400 3700 50  0001 C CNN
	1    7400 3700
	-1   0    0    -1  
$EndComp
$Comp
L Device:C_Small C?
U 1 1
P 7650 3700
AR Path="/5F2A50C6/5F81B2CD" Ref="C?"  Part="1" 
AR Path="/5F2A50A6/5F81B2CD" Ref="C11"  Part="1" 
F 0 "C11" H 7450 3750 50  0000 L CNN
F 1 "220pF" H 7300 3650 50  0000 L CNN
F 2 "FlightComputer_Library:C_0402_1005Metric_Pad0.74x0.62mm_HandSolder" H 7650 3700 50  0001 C CNN
F 3 "~" H 7650 3700 50  0001 C CNN
	1    7650 3700
	-1   0    0    -1  
$EndComp
$Comp
L power:GND #PWR08
U 1 1
P 7400 3950
F 0 "#PWR08" H 7400 3700 50  0001 C CNN
F 1 "GND" H 7405 3777 50  0000 C CNN
F 2 "" H 7400 3950 50  0001 C CNN
F 3 "" H 7400 3950 50  0001 C CNN
	1    7400 3950
	-1   0    0    -1  
$EndComp
$Comp
L power:GND #PWR09
U 1 1
P 7650 3950
F 0 "#PWR09" H 7650 3700 50  0001 C CNN
F 1 "GND" H 7655 3777 50  0000 C CNN
F 2 "" H 7650 3950 50  0001 C CNN
F 3 "" H 7650 3950 50  0001 C CNN
	1    7650 3950
	-1   0    0    -1  
$EndComp
Wire Wire Line
	7400 3950 7400 3800
Wire Wire Line
	7650 3950 7650 3800
$Comp
L Device:C_Small C?
U 1 1
P 8450 3700
AR Path="/5F2A50C6/5F82C841" Ref="C?"  Part="1" 
AR Path="/5F2A50A6/5F82C841" Ref="C12"  Part="1" 
F 0 "C12" H 8650 3750 50  0000 L CNN
F 1 "220pF" H 8550 3650 50  0000 L CNN
F 2 "FlightComputer_Library:C_0402_1005Metric_Pad0.74x0.62mm_HandSolder" H 8450 3700 50  0001 C CNN
F 3 "~" H 8450 3700 50  0001 C CNN
	1    8450 3700
	-1   0    0    -1  
$EndComp
$Comp
L Device:C_Small C?
U 1 1
P 8650 3700
AR Path="/5F2A50C6/5F82C847" Ref="C?"  Part="1" 
AR Path="/5F2A50A6/5F82C847" Ref="C13"  Part="1" 
F 0 "C13" H 8400 3750 50  0000 L CNN
F 1 "220pF" H 8300 3650 50  0000 L CNN
F 2 "FlightComputer_Library:C_0402_1005Metric_Pad0.74x0.62mm_HandSolder" H 8650 3700 50  0001 C CNN
F 3 "~" H 8650 3700 50  0001 C CNN
	1    8650 3700
	-1   0    0    -1  
$EndComp
$Comp
L power:GND #PWR010
U 1 1
P 8450 3950
F 0 "#PWR010" H 8450 3700 50  0001 C CNN
F 1 "GND" H 8455 3777 50  0000 C CNN
F 2 "" H 8450 3950 50  0001 C CNN
F 3 "" H 8450 3950 50  0001 C CNN
	1    8450 3950
	-1   0    0    -1  
$EndComp
$Comp
L power:GND #PWR011
U 1 1
P 8650 3950
F 0 "#PWR011" H 8650 3700 50  0001 C CNN
F 1 "GND" H 8655 3777 50  0000 C CNN
F 2 "" H 8650 3950 50  0001 C CNN
F 3 "" H 8650 3950 50  0001 C CNN
	1    8650 3950
	-1   0    0    -1  
$EndComp
Wire Wire Line
	8450 3950 8450 3800
Wire Wire Line
	8650 3950 8650 3800
Wire Wire Line
	5750 3350 6150 3350
Wire Wire Line
	5750 3250 6150 3250
Wire Wire Line
	5750 2950 6150 2950
Wire Wire Line
	5750 3050 6150 3050
Wire Wire Line
	6650 2950 7400 2950
Wire Wire Line
	6650 3050 7650 3050
Wire Wire Line
	6650 3350 8650 3350
Wire Wire Line
	7400 3600 7400 2950
Connection ~ 7400 2950
Wire Wire Line
	7650 3600 7650 3050
Connection ~ 7650 3050
Wire Wire Line
	8450 3600 8450 3250
Connection ~ 8450 3250
Wire Wire Line
	8450 3250 6650 3250
Wire Wire Line
	8650 3600 8650 3350
Connection ~ 8650 3350
Wire Wire Line
	6300 2300 6600 2300
Wire Wire Line
	6300 2100 6600 2100
Wire Wire Line
	7500 1850 7500 2100
Connection ~ 7500 2100
Wire Wire Line
	7500 2100 9600 2100
Wire Wire Line
	7700 1850 7700 2300
Connection ~ 7700 2300
Wire Wire Line
	7700 2300 8750 2300
$Comp
L Device:R_US R?
U 1 1
P 3250 3150
AR Path="/5F2A50C6/5F8C07A8" Ref="R?"  Part="1" 
AR Path="/5F2A50A6/5F8C07A8" Ref="R10"  Part="1" 
F 0 "R10" V 3200 2900 50  0000 L CNN
F 1 "33R" V 3200 3250 50  0000 L CNN
F 2 "FlightComputer_Library:R_0402_1005Metric_Pad0.72x0.64mm_HandSolder" V 3290 3140 50  0001 C CNN
F 3 "~" H 3250 3150 50  0001 C CNN
	1    3250 3150
	0    1    1    0   
$EndComp
$Comp
L Device:R_US R?
U 1 1
P 3250 3450
AR Path="/5F2A50C6/5F8C09EA" Ref="R?"  Part="1" 
AR Path="/5F2A50A6/5F8C09EA" Ref="R13"  Part="1" 
F 0 "R13" V 3200 3200 50  0000 L CNN
F 1 "33R" V 3200 3550 50  0000 L CNN
F 2 "FlightComputer_Library:R_0402_1005Metric_Pad0.72x0.64mm_HandSolder" V 3290 3440 50  0001 C CNN
F 3 "~" H 3250 3450 50  0001 C CNN
	1    3250 3450
	0    1    1    0   
$EndComp
Wire Wire Line
	3400 3450 3650 3450
Wire Wire Line
	3650 3150 3400 3150
Wire Wire Line
	3300 4050 3300 4150
Connection ~ 7750 4900
Wire Wire Line
	8350 5750 7750 5750
Connection ~ 7750 5750
Wire Wire Line
	7750 5750 7750 5850
$Comp
L Connector:TestPoint_Alt TP?
U 1 1
P 6200 2650
AR Path="/5F5976A1/5F9F9D8D" Ref="TP?"  Part="1" 
AR Path="/5F2A50A6/5F9F9D8D" Ref="TP1"  Part="1" 
F 0 "TP1" V 6200 2900 50  0000 C CNN
F 1 "OUT3" V 6150 2550 50  0000 C CNN
F 2 "TestPoint:TestPoint_Pad_D1.0mm" H 6400 2650 50  0001 C CNN
F 3 "~" H 6400 2650 50  0001 C CNN
	1    6200 2650
	0    1    1    0   
$EndComp
Wire Wire Line
	5750 2650 6200 2650
Text Label 2400 2750 0    50   ~ 0
I2C_SDA
Text Label 2400 2650 0    50   ~ 0
I2C_SCL
Text Label 2400 2450 0    50   ~ 0
I2S_DIN
Text Label 2400 2250 0    50   ~ 0
I2S_DOUT
Text Label 2400 2150 0    50   ~ 0
I2S_LRCK
Text Label 2400 2050 0    50   ~ 0
I2S_SCLK
Wire Wire Line
	2450 3550 3650 3550
$Comp
L Connector:TestPoint_Alt TP?
U 1 1
P 2450 3550
AR Path="/5F5976A1/5F9E3F61" Ref="TP?"  Part="1" 
AR Path="/5F2A50A6/5F9E3F61" Ref="TP2"  Part="1" 
F 0 "TP2" V 2450 3800 50  0000 C CNN
F 1 "RINPUT3" V 2500 3450 50  0000 C CNN
F 2 "TestPoint:TestPoint_Pad_D1.0mm" H 2650 3550 50  0001 C CNN
F 3 "~" H 2650 3550 50  0001 C CNN
	1    2450 3550
	0    -1   -1   0   
$EndComp
Wire Wire Line
	2850 3350 2400 3350
Connection ~ 2850 3350
Wire Wire Line
	2850 3450 2850 3350
Wire Wire Line
	3100 3450 2850 3450
Wire Wire Line
	2850 3250 2400 3250
Connection ~ 2850 3250
Wire Wire Line
	2850 3150 2850 3250
Wire Wire Line
	3100 3150 2850 3150
Wire Wire Line
	2350 2450 3100 2450
Text Label 2400 3350 0    50   ~ 0
RADIO_R
Text Label 2400 3250 0    50   ~ 0
RADIO_L
Wire Wire Line
	3100 3350 2850 3350
Wire Wire Line
	3100 3250 2850 3250
Text Label 2400 3050 0    50   ~ 0
HPDETECT
Wire Wire Line
	3100 3050 2400 3050
Text HLabel 2350 2750 0    50   Input ~ 0
I2C_SDA
Text HLabel 2350 2650 0    50   Input ~ 0
I2C_SCL
Wire Wire Line
	3100 2750 2350 2750
Wire Wire Line
	3100 2650 2350 2650
Text Label 2400 1950 0    50   ~ 0
I2S_MCLK
Text HLabel 2350 2450 0    50   Input ~ 0
I2S_DIN
Text HLabel 2350 2250 0    50   Input ~ 0
I2S_DOUT
Text HLabel 2350 2150 0    50   Input ~ 0
I2S_LRCK
Text HLabel 2350 2050 0    50   Input ~ 0
I2S_SCLK
Wire Wire Line
	3100 2150 2900 2150
Wire Wire Line
	3100 2050 2350 2050
Wire Wire Line
	3100 1950 2400 1950
Text Label 2250 6150 0    50   ~ 0
I2C_SDA
Text Label 2250 6250 0    50   ~ 0
I2C_SCL
Wire Wire Line
	2250 6550 2650 6550
Wire Wire Line
	3350 6850 3350 6550
$Comp
L power:PWR_FLAG #FLG01
U 1 1
P 3350 6850
F 0 "#FLG01" H 3350 6925 50  0001 C CNN
F 1 "PWR_FLAG" H 3350 7023 50  0000 C CNN
F 2 "" H 3350 6850 50  0001 C CNN
F 3 "~" H 3350 6850 50  0001 C CNN
	1    3350 6850
	-1   0    0    1   
$EndComp
$Comp
L power:GND #PWR014
U 1 1
P 6050 4150
F 0 "#PWR014" H 6050 3900 50  0001 C CNN
F 1 "GND" H 6055 3977 50  0000 C CNN
F 2 "" H 6050 4150 50  0001 C CNN
F 3 "" H 6050 4150 50  0001 C CNN
	1    6050 4150
	1    0    0    -1  
$EndComp
Wire Wire Line
	6050 4050 6050 4150
$Comp
L Device:C_Small C?
U 1 1
P 5700 1500
AR Path="/5F2A50C6/5FB0F2BC" Ref="C?"  Part="1" 
AR Path="/5F2A50A6/5FB0F2BC" Ref="C5"  Part="1" 
F 0 "C5" H 5500 1450 50  0000 L CNN
F 1 "4.7uF" H 5400 1550 50  0000 L CNN
F 2 "FlightComputer_Library:C_0402_1005Metric_Pad0.74x0.62mm_HandSolder" H 5700 1500 50  0001 C CNN
F 3 "~" H 5700 1500 50  0001 C CNN
	1    5700 1500
	-1   0    0    1   
$EndComp
$Comp
L power:GND #PWR0231
U 1 1
P 9450 2950
F 0 "#PWR0231" H 9450 2700 50  0001 C CNN
F 1 "GND" H 9455 2777 50  0000 C CNN
F 2 "" H 9450 2950 50  0001 C CNN
F 3 "" H 9450 2950 50  0001 C CNN
	1    9450 2950
	-1   0    0    -1  
$EndComp
Wire Wire Line
	9600 2900 9450 2900
Wire Wire Line
	9450 2900 9450 2950
$Comp
L Connector_Generic:Conn_01x10 J1
U 1 1
P 9800 2400
F 0 "J1" H 9880 2392 50  0000 L CNN
F 1 "Conn_01x10" H 9880 2301 50  0000 L CNN
F 2 "Connector_PinSocket_2.54mm:PinSocket_1x10_P2.54mm_Vertical" H 9800 2400 50  0001 C CNN
F 3 "~" H 9800 2400 50  0001 C CNN
	1    9800 2400
	1    0    0    -1  
$EndComp
Wire Wire Line
	9600 2000 9450 2000
Wire Wire Line
	9450 1850 9450 2000
Wire Wire Line
	8750 2300 8750 2200
Wire Wire Line
	8750 2200 9600 2200
Wire Wire Line
	8850 2500 8850 2300
Wire Wire Line
	7550 2500 8850 2500
Wire Wire Line
	9250 3350 9250 2800
Wire Wire Line
	9250 2800 9600 2800
Wire Wire Line
	8650 3350 9250 3350
Wire Wire Line
	9150 3250 9150 2700
Wire Wire Line
	9150 2700 9600 2700
Wire Wire Line
	8450 3250 9150 3250
Wire Wire Line
	9050 3050 9050 2600
Wire Wire Line
	9050 2600 9600 2600
Wire Wire Line
	7650 3050 9050 3050
Wire Wire Line
	8950 2950 8950 2500
Wire Wire Line
	8950 2500 9600 2500
Wire Wire Line
	7400 2950 8950 2950
NoConn ~ 9600 2400
Wire Wire Line
	8650 5350 9300 5350
Wire Wire Line
	8850 2300 9600 2300
NoConn ~ 4400 6250
$Comp
L Device:R_US R?
U 1 1
P 3250 2350
AR Path="/5F2A50C6/5F9F4925" Ref="R?"  Part="1" 
AR Path="/5F2A50A6/5F9F4925" Ref="R1"  Part="1" 
F 0 "R1" V 3200 2100 50  0000 L CNN
F 1 "33R" V 3200 2450 50  0000 L CNN
F 2 "FlightComputer_Library:R_0402_1005Metric_Pad0.72x0.64mm_HandSolder" V 3290 2340 50  0001 C CNN
F 3 "~" H 3250 2350 50  0001 C CNN
	1    3250 2350
	0    1    1    0   
$EndComp
Wire Wire Line
	3100 2350 2900 2350
Wire Wire Line
	3400 2150 3650 2150
Wire Wire Line
	3400 2350 3650 2350
Wire Wire Line
	2350 2250 3100 2250
Wire Wire Line
	2900 2350 2900 2150
Connection ~ 2900 2150
Wire Wire Line
	2900 2150 2350 2150
$EndSCHEMATC
